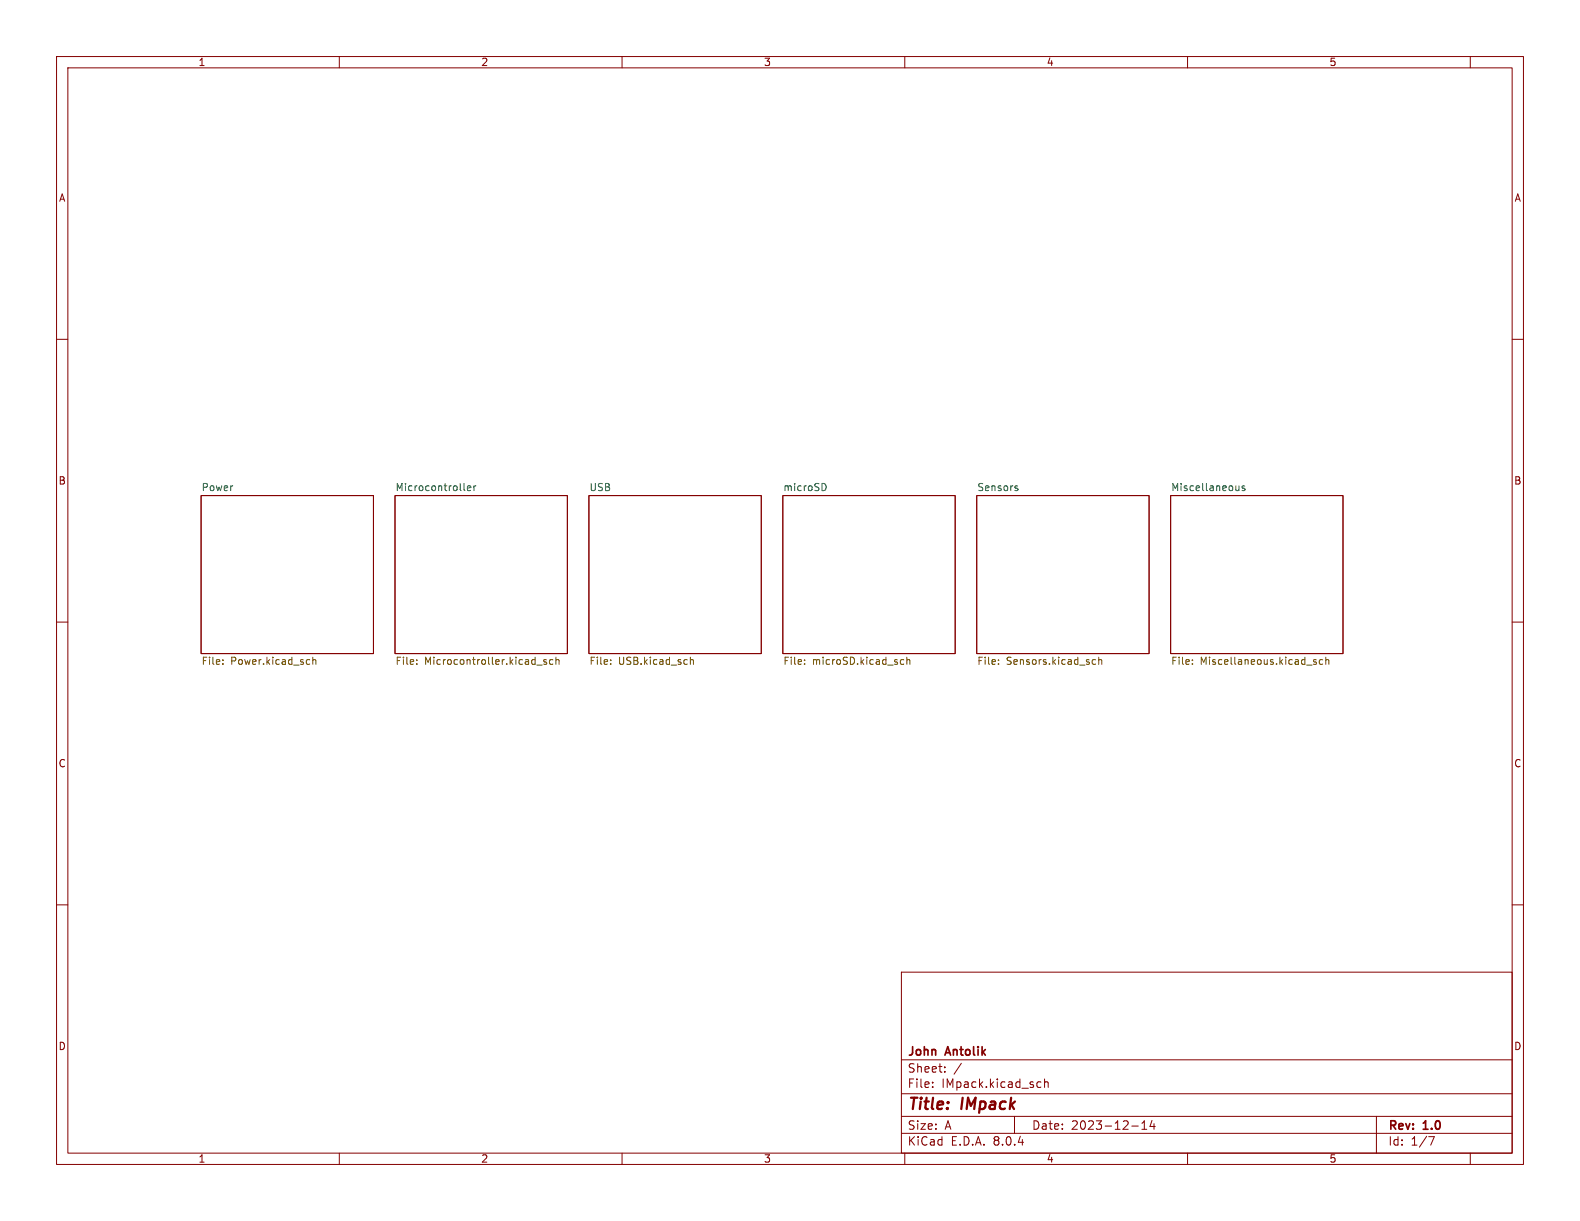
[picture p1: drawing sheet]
<svg xmlns="http://www.w3.org/2000/svg" width="279mm" height="216mm" viewBox="0 0 279 216" stroke-linecap="round" stroke-linejoin="round" font-family="sans-serif">
<g fill="none" stroke="#840000" stroke-width=".18">
<path d="M10 10h259.4v195.9h-259.4zM12 12h255.4v191.9h-255.4zM60 10v2M110 10v2M160 10v2M210 10v2M260 10v2M10 60h2M267.4 60h2M35.6 87.6h30.4v28h-30.4zM69.8 87.6h30.5v28h-30.5zM104.1 87.6h30.5v28h-30.5z"/>
<path d="M138.4 87.6h30.5v28h-30.5zM172.7 87.6h30.5v28h-30.5zM207 87.6h30.5v28h-30.5zM10 110h2M267.4 110h2M10 160h2M267.4 160h2M159.4 171.9h108v32h-108zM159.4 197.4h108M159.4 193.4h108M159.4 187.4h108M164.9 192.1v.2"/>
<path d="M164.9 191.4v.1M167.1 189.4v.2M167.1 188.7v.1M170 188l-1.3 1.9M179.4 197.4v3M183.6 191.3l.5 .1M184.1 192.2l-.5 .1M184.7 191.4l.2-.1 .4 .1 .1 .9M184.7 190.8v1.5M200.1 199.1h1.2M201.9 199.7h.9M201.9 198.6l.5-.4v1.5"/>
<path d="M203.7 198.1l-.3 1.1h.9M204.1 198.7v1M243.4 197.4v6.5M60 203.9v2M110 203.9v2M159.4 200.4h108M160 203.9v2M210 203.9v2M252.6 201h1l-.6 1.5M260 203.9v2"/>
</g>
<g fill="none" stroke="#725600" stroke-width=".18">
<path d="M39.4 117.4v.1M39.4 116.7v.1M54.6 116.6l.2 .1M54.8 117.4l-.2 .1M55.3 116.2v1.3M55.3 116.8l.2-.2 .3 .1 .1 .8M73.7 117.4v.1M73.7 116.7v.1M94.9 117.6h1M96.6 116.7l-.3-.1-.2 .2 .1 .2 .4 .1v.3h-.5M97.8 116.7l-.4-.1-.2 .3 .1 .5h.5M98.3 116.8l.2-.2 .3 .1 .1 .8"/>
<path d="M98.3 116.2v1.3M108 117.4v.1M108 116.7v.1M122.1 116.8l.2-.2 .3 .1v.8M122.1 116.2v1.3M142.3 117.4v.1M142.3 116.7v.1M159.3 117.4l.2 .1 .3-.1M159.8 116.7l-.3-.1-.2 .2M160.4 116.8l.1-.2 .3 .1 .1 .8M160.4 116.2v1.3M176.6 117.4v.1"/>
<path d="M176.6 116.7v.1M193.3 116.7h.4M193.3 117.4h.4M194.3 116.8l.2-.2 .3 .1v.8M194.3 116.2v1.3M210.9 117.4v.1M210.9 116.7v.1M232.3 116.9l.5 .3-.2 .3-.3-.1M232.8 116.7l-.4-.1-.1 .2M233.9 116.7l-.4-.1-.2 .3 .1 .5h.5M234.4 116.8l.2-.2 .3 .1 .1 .8M234.4 116.2v1.3"/>
</g>
<path d="M82 86.6l.2 .2M82.7 86.3l.6-.1-.1-.2-.4-.1-.1 .2v.6h.5M83.8 85.9v.9M84.2 85.9l-.4 .3M145.7 85.5a.68 .68 0 0 1 .4 .6 .68 .68 0 0 1-.4 .7M179.7 86.3l.3 .1v.2l-.2 .2h-.2M179.7 85.9l.3 .1M219.1 86.6l-.4 .2M219.1 85.9v.9M220.1 86l-.3-.1-.2 .2 .1 .2 .4 .1v.3h-.5" fill="none" stroke="#006464" stroke-width=".18"/>
<g font-size="2.8" fill="#840000">
<text x="160.4" y="196.8">Title:</text>
<text x="170.1" y="196.8">IMpack</text>
</g>
<g font-size="2.1" fill="#840000">
<text x="160.4" y="189.9">Sheet:</text>
<text x="160.4" y="187.1">John</text>
<text x="167.4" y="187.1">Antolik</text>
<text x="160.4" y="192.6">File:</text>
<text x="166.5" y="192.6">IMpack.kicad_sch</text>
<text x="160.4" y="202.8">KiCad</text>
<text x="160.4" y="200">Size:</text>
<text x="167.1" y="200">A</text>
<text x="168.1" y="202.8">E.D.A.</text>
<text x="175.7" y="202.8">8.0.4</text>
<text x="182.4" y="200">Date:</text>
<text x="189.4" y="200">2023-12-14</text>
<text x="245.4" y="200.2">Rev:</text>
<text x="245.4" y="202.8">Id:</text>
<text x="249.5" y="202.8">1/7</text>
<text x="251.8" y="200.2">1.0</text>
</g>
<g font-size="1.8" fill="#840000">
<text x="35" y="11.9">1</text>
<text x="85" y="11.9">2</text>
<text x="135" y="11.9">3</text>
<text x="185" y="11.9">4</text>
<text x="235" y="11.9">5</text>
<text x="10.3" y="35.9">A</text>
<text x="267.7" y="35.9">A</text>
<text x="10.3" y="85.9">B</text>
<text x="267.7" y="85.9">B</text>
<text x="10.3" y="135.9">C</text>
<text x="267.7" y="135.9">C</text>
<text x="10.3" y="185.9">D</text>
<text x="267.7" y="185.9">D</text>
<text x="35" y="205.8">1</text>
<text x="85" y="205.8">2</text>
<text x="135" y="205.8">3</text>
<text x="185" y="205.8">4</text>
<text x="235" y="205.8">5</text>
</g>
<g font-size="1.8" fill="#006464">
<text x="35.6" y="86.9">Power</text>
<text x="69.8" y="86.9">Microcontroller</text>
<text x="104.1" y="86.9">USB</text>
<text x="138.4" y="86.9">microSD</text>
<text x="172.7" y="86.9">Sensors</text>
<text x="207" y="86.9">Miscellaneous</text>
</g>
<g font-size="1.8" fill="#725600">
<text x="35.6" y="117.9">File:</text>
<text x="40.8" y="117.9">Power.kicad_sch</text>
<text x="69.8" y="117.9">File:</text>
<text x="75.1" y="117.9">Microcontroller.kicad_sch</text>
<text x="104.1" y="117.9">File:</text>
<text x="109.4" y="117.9">USB.kicad_sch</text>
<text x="138.4" y="117.9">File:</text>
<text x="143.7" y="117.9">microSD.kicad_sch</text>
<text x="172.7" y="117.9">File:</text>
<text x="177.9" y="117.9">Sensors.kicad_sch</text>
<text x="207" y="117.9">File:</text>
<text x="212.2" y="117.9">Miscellaneous.kicad_sch</text>
</g>
</svg>
